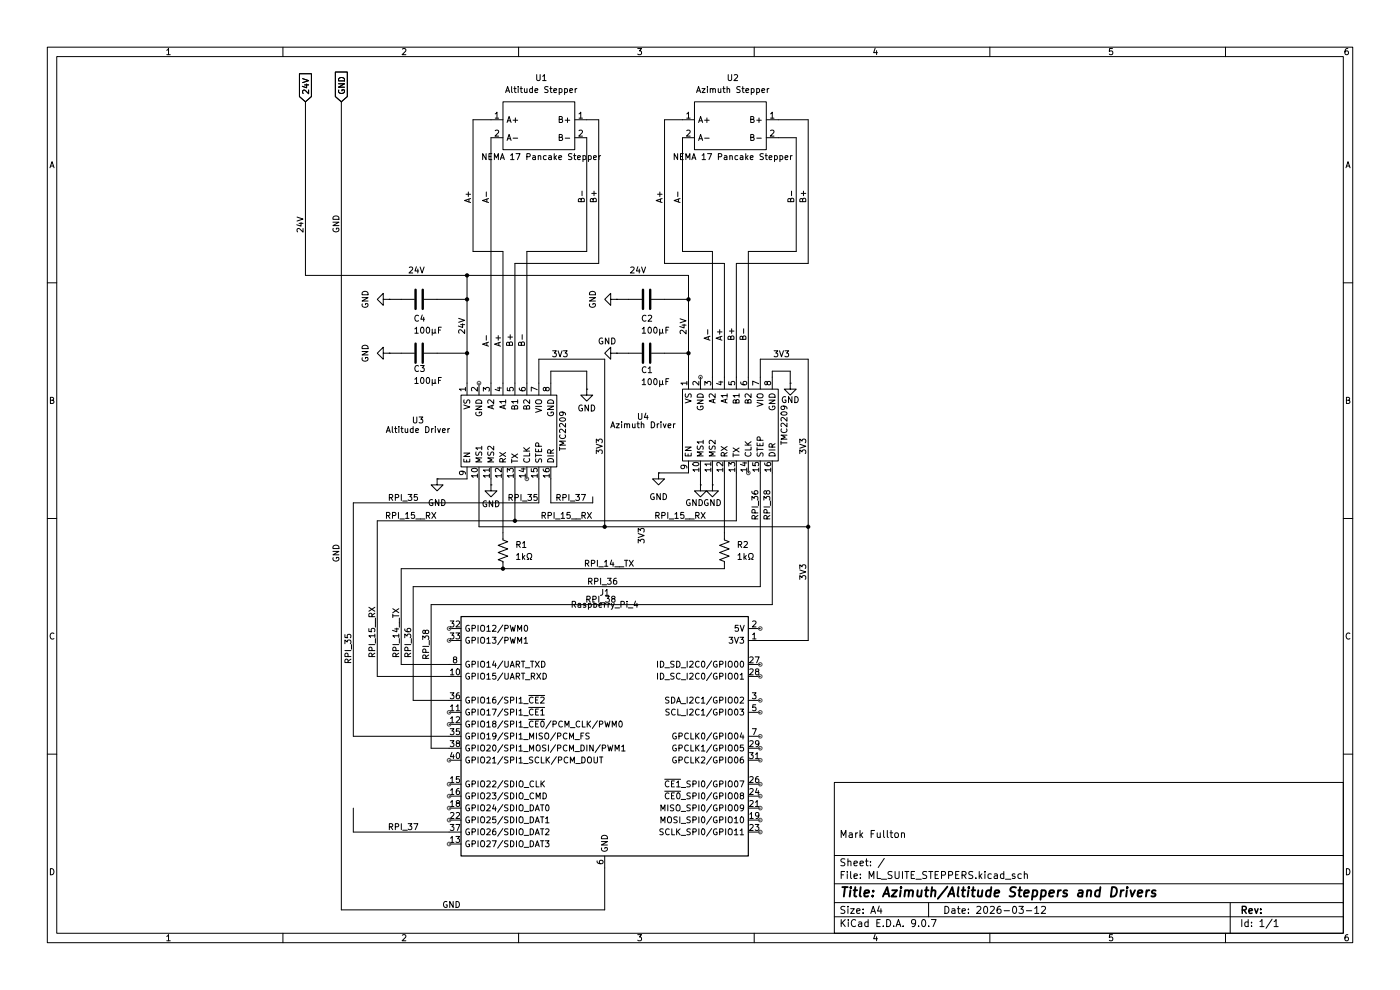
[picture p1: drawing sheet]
(kicad_sch
 (version 20250114)
 (generator "eeschema")
 (generator_version "9.0")
 (paper "A4")
 (title_block
  (title "Azimuth/Altitude Steppers and Drivers ")
  (date "2026-03-12")
  (comment 1 "Mark Fullton"))
 (lib_symbols
  (symbol "Connector:Raspberry_Pi_4" (exclude_from_sim no) (in_bom yes) (on_board yes)
   (property "Reference" "J" (at -17.526 48.768 0) (effects (font (size 1.27 1.27)) (justify left bottom)))
   (property "Value" "Raspberry_Pi_4" (at 15.748 -26.416 0) (effects (font (size 1.27 1.27)) (justify left top)))
   (property "Footprint" "" (at 70.104 -47.498 0) (effects (font (size 1.27 1.27)) (justify left) (hide yes)))
   (property "Datasheet" "https://datasheets.raspberrypi.com/rpi4/raspberry-pi-4-datasheet.pdf" (at 15.748 -32.258 0) (effects (font (size 1.27 1.27)) (justify left) (hide yes)))
   (property "Description" "Raspberry Pi 4 Model B" (at 15.748 -29.718 0) (effects (font (size 1.27 1.27)) (justify left) (hide yes)))
   (symbol "Raspberry_Pi_4_0_1"
    (rectangle (start -30.48 25.4) (end 30.48 -25.4) (stroke (width 0.254) (type default)) (fill (type background))))
   (symbol "Raspberry_Pi_4_1_1"
    (pin bidirectional line (at -33.02 22.86 0) (length 2.54) (name "GPIO12/PWM0" (effects (font (size 1.27 1.27)))) (number "32" (effects (font (size 1.27 1.27)))))
    (pin bidirectional line (at -33.02 20.32 0) (length 2.54) (name "GPIO13/PWM1" (effects (font (size 1.27 1.27)))) (number "33" (effects (font (size 1.27 1.27)))))
    (pin bidirectional line (at -33.02 15.24 0) (length 2.54) (name "GPIO14/UART_TXD" (effects (font (size 1.27 1.27)))) (number "8" (effects (font (size 1.27 1.27)))))
    (pin bidirectional line (at -33.02 12.7 0) (length 2.54) (name "GPIO15/UART_RXD" (effects (font (size 1.27 1.27)))) (number "10" (effects (font (size 1.27 1.27)))))
    (pin bidirectional line (at -33.02 7.62 0) (length 2.54) (name "GPIO16/SPI1_~{CE2}" (effects (font (size 1.27 1.27)))) (number "36" (effects (font (size 1.27 1.27)))))
    (pin bidirectional line (at -33.02 5.08 0) (length 2.54) (name "GPIO17/SPI1_~{CE1}" (effects (font (size 1.27 1.27)))) (number "11" (effects (font (size 1.27 1.27)))))
    (pin bidirectional line (at -33.02 2.54 0) (length 2.54) (name "GPIO18/SPI1_~{CE0}/PCM_CLK/PWM0" (effects (font (size 1.27 1.27)))) (number "12" (effects (font (size 1.27 1.27)))))
    (pin bidirectional line (at -33.02 0 0) (length 2.54) (name "GPIO19/SPI1_MISO/PCM_FS" (effects (font (size 1.27 1.27)))) (number "35" (effects (font (size 1.27 1.27)))))
    (pin bidirectional line (at -33.02 -2.54 0) (length 2.54) (name "GPIO20/SPI1_MOSI/PCM_DIN/PWM1" (effects (font (size 1.27 1.27)))) (number "38" (effects (font (size 1.27 1.27)))))
    (pin bidirectional line (at -33.02 -5.08 0) (length 2.54) (name "GPIO21/SPI1_SCLK/PCM_DOUT" (effects (font (size 1.27 1.27)))) (number "40" (effects (font (size 1.27 1.27)))))
    (pin bidirectional line (at -33.02 -10.16 0) (length 2.54) (name "GPIO22/SDIO_CLK" (effects (font (size 1.27 1.27)))) (number "15" (effects (font (size 1.27 1.27)))))
    (pin bidirectional line (at -33.02 -12.7 0) (length 2.54) (name "GPIO23/SDIO_CMD" (effects (font (size 1.27 1.27)))) (number "16" (effects (font (size 1.27 1.27)))))
    (pin bidirectional line (at -33.02 -15.24 0) (length 2.54) (name "GPIO24/SDIO_DAT0" (effects (font (size 1.27 1.27)))) (number "18" (effects (font (size 1.27 1.27)))))
    (pin bidirectional line (at -33.02 -17.78 0) (length 2.54) (name "GPIO25/SDIO_DAT1" (effects (font (size 1.27 1.27)))) (number "22" (effects (font (size 1.27 1.27)))))
    (pin bidirectional line (at -33.02 -20.32 0) (length 2.54) (name "GPIO26/SDIO_DAT2" (effects (font (size 1.27 1.27)))) (number "37" (effects (font (size 1.27 1.27)))))
    (pin bidirectional line (at -33.02 -22.86 0) (length 2.54) (name "GPIO27/SDIO_DAT3" (effects (font (size 1.27 1.27)))) (number "13" (effects (font (size 1.27 1.27)))))
    (pin passive line (at 0 -27.94 90) (length 2.54) (hide yes) (name "GND" (effects (font (size 1.27 1.27)))) (number "14" (effects (font (size 1.27 1.27)))))
    (pin passive line (at 0 -27.94 90) (length 2.54) (hide yes) (name "GND" (effects (font (size 1.27 1.27)))) (number "20" (effects (font (size 1.27 1.27)))))
    (pin passive line (at 0 -27.94 90) (length 2.54) (hide yes) (name "GND" (effects (font (size 1.27 1.27)))) (number "25" (effects (font (size 1.27 1.27)))))
    (pin passive line (at 0 -27.94 90) (length 2.54) (hide yes) (name "GND" (effects (font (size 1.27 1.27)))) (number "30" (effects (font (size 1.27 1.27)))))
    (pin passive line (at 0 -27.94 90) (length 2.54) (hide yes) (name "GND" (effects (font (size 1.27 1.27)))) (number "34" (effects (font (size 1.27 1.27)))))
    (pin passive line (at 0 -27.94 90) (length 2.54) (hide yes) (name "GND" (effects (font (size 1.27 1.27)))) (number "39" (effects (font (size 1.27 1.27)))))
    (pin power_out line (at 0 -27.94 90) (length 2.54) (name "GND" (effects (font (size 1.27 1.27)))) (number "6" (effects (font (size 1.27 1.27)))))
    (pin passive line (at 0 -27.94 90) (length 2.54) (hide yes) (name "GND" (effects (font (size 1.27 1.27)))) (number "9" (effects (font (size 1.27 1.27)))))
    (pin power_out line (at 33.02 22.86 180) (length 2.54) (name "5V" (effects (font (size 1.27 1.27)))) (number "2" (effects (font (size 1.27 1.27)))))
    (pin passive line (at 33.02 22.86 180) (length 2.54) (hide yes) (name "5V" (effects (font (size 1.27 1.27)))) (number "4" (effects (font (size 1.27 1.27)))))
    (pin power_out line (at 33.02 20.32 180) (length 2.54) (name "3V3" (effects (font (size 1.27 1.27)))) (number "1" (effects (font (size 1.27 1.27)))))
    (pin passive line (at 33.02 20.32 180) (length 2.54) (hide yes) (name "3V3" (effects (font (size 1.27 1.27)))) (number "17" (effects (font (size 1.27 1.27)))))
    (pin bidirectional line (at 33.02 15.24 180) (length 2.54) (name "ID_SD_I2C0/GPIO00" (effects (font (size 1.27 1.27)))) (number "27" (effects (font (size 1.27 1.27)))))
    (pin bidirectional line (at 33.02 12.7 180) (length 2.54) (name "ID_SC_I2C0/GPIO01" (effects (font (size 1.27 1.27)))) (number "28" (effects (font (size 1.27 1.27)))))
    (pin bidirectional line (at 33.02 7.62 180) (length 2.54) (name "SDA_I2C1/GPIO02" (effects (font (size 1.27 1.27)))) (number "3" (effects (font (size 1.27 1.27)))))
    (pin bidirectional line (at 33.02 5.08 180) (length 2.54) (name "SCL_I2C1/GPIO03" (effects (font (size 1.27 1.27)))) (number "5" (effects (font (size 1.27 1.27)))))
    (pin bidirectional line (at 33.02 0 180) (length 2.54) (name "GPCLK0/GPIO04" (effects (font (size 1.27 1.27)))) (number "7" (effects (font (size 1.27 1.27)))))
    (pin bidirectional line (at 33.02 -2.54 180) (length 2.54) (name "GPCLK1/GPIO05" (effects (font (size 1.27 1.27)))) (number "29" (effects (font (size 1.27 1.27)))))
    (pin bidirectional line (at 33.02 -5.08 180) (length 2.54) (name "GPCLK2/GPIO06" (effects (font (size 1.27 1.27)))) (number "31" (effects (font (size 1.27 1.27)))))
    (pin bidirectional line (at 33.02 -10.16 180) (length 2.54) (name "~{CE1}_SPI0/GPIO07" (effects (font (size 1.27 1.27)))) (number "26" (effects (font (size 1.27 1.27)))))
    (pin bidirectional line (at 33.02 -12.7 180) (length 2.54) (name "~{CE0}_SPI0/GPIO08" (effects (font (size 1.27 1.27)))) (number "24" (effects (font (size 1.27 1.27)))))
    (pin bidirectional line (at 33.02 -15.24 180) (length 2.54) (name "MISO_SPI0/GPIO09" (effects (font (size 1.27 1.27)))) (number "21" (effects (font (size 1.27 1.27)))))
    (pin bidirectional line (at 33.02 -17.78 180) (length 2.54) (name "MOSI_SPI0/GPIO10" (effects (font (size 1.27 1.27)))) (number "19" (effects (font (size 1.27 1.27)))))
    (pin bidirectional line (at 33.02 -20.32 180) (length 2.54) (name "SCLK_SPI0/GPIO11" (effects (font (size 1.27 1.27)))) (number "23" (effects (font (size 1.27 1.27))))))
   (embedded_fonts no))
  (symbol "Device:C"
   (pin_numbers (hide yes))
   (pin_names
    (offset 0.254)) (exclude_from_sim no) (in_bom yes) (on_board yes)
   (property "Reference" "C" (at 0.635 2.54 0) (effects (font (size 1.27 1.27)) (justify left)))
   (property "Value" "C" (at 0.635 -2.54 0) (effects (font (size 1.27 1.27)) (justify left)))
   (property "Footprint" "" (at 0.9652 -3.81 0) (effects (font (size 1.27 1.27)) (hide yes)))
   (property "Datasheet" "~" (at 0 0 0) (effects (font (size 1.27 1.27)) (hide yes)))
   (property "Description" "Unpolarized capacitor" (at 0 0 0) (effects (font (size 1.27 1.27)) (hide yes)))
   (symbol "C_0_1"
    (polyline (pts (xy -2.032 0.762) (xy 2.032 0.762)) (stroke (width 0.508) (type default)) (fill (type none)))
    (polyline (pts (xy -2.032 -0.762) (xy 2.032 -0.762)) (stroke (width 0.508) (type default)) (fill (type none))))
   (symbol "C_1_1"
    (pin passive line (at 0 3.81 270) (length 2.794) (name "~" (effects (font (size 1.27 1.27)))) (number "1" (effects (font (size 1.27 1.27)))))
    (pin passive line (at 0 -3.81 90) (length 2.794) (name "~" (effects (font (size 1.27 1.27)))) (number "2" (effects (font (size 1.27 1.27))))))
   (embedded_fonts no))
  (symbol "Device:R_US"
   (pin_numbers (hide yes))
   (pin_names
    (offset 0)) (exclude_from_sim no) (in_bom yes) (on_board yes)
   (property "Reference" "R" (at 2.54 0 90) (effects (font (size 1.27 1.27))))
   (property "Value" "R_US" (at -2.54 0 90) (effects (font (size 1.27 1.27))))
   (property "Footprint" "" (at 1.016 -0.254 90) (effects (font (size 1.27 1.27)) (hide yes)))
   (property "Datasheet" "~" (at 0 0 0) (effects (font (size 1.27 1.27)) (hide yes)))
   (property "Description" "Resistor, US symbol" (at 0 0 0) (effects (font (size 1.27 1.27)) (hide yes)))
   (symbol "R_US_0_1"
    (polyline (pts (xy 0 2.286) (xy 0 2.54)) (stroke (width 0) (type default)) (fill (type none)))
    (polyline (pts (xy 0 2.286) (xy 1.016 1.905) (xy 0 1.524) (xy -1.016 1.143) (xy 0 0.762)) (stroke (width 0) (type default)) (fill (type none)))
    (polyline (pts (xy 0 0.762) (xy 1.016 0.381) (xy 0 0) (xy -1.016 -0.381) (xy 0 -0.762)) (stroke (width 0) (type default)) (fill (type none)))
    (polyline (pts (xy 0 -0.762) (xy 1.016 -1.143) (xy 0 -1.524) (xy -1.016 -1.905) (xy 0 -2.286)) (stroke (width 0) (type default)) (fill (type none)))
    (polyline (pts (xy 0 -2.286) (xy 0 -2.54)) (stroke (width 0) (type default)) (fill (type none))))
   (symbol "R_US_1_1"
    (pin passive line (at 0 3.81 270) (length 1.27) (name "~" (effects (font (size 1.27 1.27)))) (number "1" (effects (font (size 1.27 1.27)))))
    (pin passive line (at 0 -3.81 90) (length 1.27) (name "~" (effects (font (size 1.27 1.27)))) (number "2" (effects (font (size 1.27 1.27))))))
   (embedded_fonts no))
  (symbol "NEMA_17_Pancake_Stepper_1" (exclude_from_sim no) (in_bom yes) (on_board yes)
   (property "Reference" "U" (at 0 6.35 0) (effects (font (size 1.27 1.27))))
   (property "Value" "" (at 0 0 0) (effects (font (size 1.27 1.27))))
   (property "Footprint" "" (at 0 0 0) (effects (font (size 1.27 1.27)) (hide yes)))
   (property "Datasheet" "" (at 0 0 0) (effects (font (size 1.27 1.27)) (hide yes)))
   (property "Description" "" (at 0 0 0) (effects (font (size 1.27 1.27)) (hide yes)))
   (symbol "NEMA_17_Pancake_Stepper_1_1_1"
    (rectangle (start -7.62 5.08) (end 7.62 -5.08) (stroke (width 0) (type solid)) (fill (type background)))
    (text "NEMA 17 Pancake Stepper" (at 0.508 -6.604 0) (effects (font (size 1.27 1.27))))
    (pin bidirectional line (at -10.16 1.27 0) (length 2.54) (name "A+" (effects (font (size 1.27 1.27)))) (number "1" (effects (font (size 1.27 1.27)))))
    (pin bidirectional line (at -10.16 -2.54 0) (length 2.54) (name "A-" (effects (font (size 1.27 1.27)))) (number "2" (effects (font (size 1.27 1.27)))))
    (pin bidirectional line (at 10.16 1.27 180) (length 2.54) (name "B+" (effects (font (size 1.27 1.27)))) (number "1" (effects (font (size 1.27 1.27)))))
    (pin bidirectional line (at 10.16 -2.54 180) (length 2.54) (name "B-" (effects (font (size 1.27 1.27)))) (number "2" (effects (font (size 1.27 1.27))))))
   (embedded_fonts no))
  (symbol "RockSat_Sym:BIGTREE_TMC2209" (exclude_from_sim no) (in_bom yes) (on_board yes)
   (property "Reference" "U" (at -0.254 11.176 0) (effects (font (size 1.27 1.27))))
   (property "Value" "" (at 0 0 0) (effects (font (size 1.27 1.27))))
   (property "Footprint" "" (at 0 0 0) (effects (font (size 1.27 1.27)) (hide yes)))
   (property "Datasheet" "" (at 0 0 0) (effects (font (size 1.27 1.27)) (hide yes)))
   (property "Description" "" (at 0 0 0) (effects (font (size 1.27 1.27)) (hide yes)))
   (symbol "BIGTREE_TMC2209_1_1"
    (rectangle (start -7.62 10.16) (end 7.62 -10.16) (stroke (width 0) (type solid)) (fill (type background)))
    (text "TMC2209" (at 0 -11.43 0) (effects (font (size 1.27 1.27))))
    (pin input line (at -10.16 8.89 0) (length 2.54) (name "EN" (effects (font (size 1.27 1.27)))) (number "9" (effects (font (size 1.27 1.27)))))
    (pin input line (at -10.16 6.35 0) (length 2.54) (name "MS1" (effects (font (size 1.27 1.27)))) (number "10" (effects (font (size 1.27 1.27)))))
    (pin input line (at -10.16 3.81 0) (length 2.54) (name "MS2" (effects (font (size 1.27 1.27)))) (number "11" (effects (font (size 1.27 1.27)))))
    (pin input line (at -10.16 1.27 0) (length 2.54) (name "RX" (effects (font (size 1.27 1.27)))) (number "12" (effects (font (size 1.27 1.27)))))
    (pin output line (at -10.16 -1.27 0) (length 2.54) (name "TX" (effects (font (size 1.27 1.27)))) (number "13" (effects (font (size 1.27 1.27)))))
    (pin input line (at -10.16 -3.81 0) (length 2.54) (name "CLK" (effects (font (size 1.27 1.27)))) (number "14" (effects (font (size 1.27 1.27)))))
    (pin bidirectional line (at -10.16 -6.35 0) (length 2.54) (name "STEP" (effects (font (size 1.27 1.27)))) (number "15" (effects (font (size 1.27 1.27)))))
    (pin bidirectional line (at -10.16 -8.89 0) (length 2.54) (name "DIR" (effects (font (size 1.27 1.27)))) (number "16" (effects (font (size 1.27 1.27)))))
    (pin input line (at 10.16 8.89 180) (length 2.54) (name "VS" (effects (font (size 1.27 1.27)))) (number "1" (effects (font (size 1.27 1.27)))))
    (pin output line (at 10.16 6.35 180) (length 2.54) (name "GND" (effects (font (size 1.27 1.27)))) (number "2" (effects (font (size 1.27 1.27)))))
    (pin bidirectional line (at 10.16 3.81 180) (length 2.54) (name "A2" (effects (font (size 1.27 1.27)))) (number "3" (effects (font (size 1.27 1.27)))))
    (pin bidirectional line (at 10.16 1.27 180) (length 2.54) (name "A1" (effects (font (size 1.27 1.27)))) (number "4" (effects (font (size 1.27 1.27)))))
    (pin bidirectional line (at 10.16 -1.27 180) (length 2.54) (name "B1" (effects (font (size 1.27 1.27)))) (number "5" (effects (font (size 1.27 1.27)))))
    (pin bidirectional line (at 10.16 -3.81 180) (length 2.54) (name "B2" (effects (font (size 1.27 1.27)))) (number "6" (effects (font (size 1.27 1.27)))))
    (pin input line (at 10.16 -6.35 180) (length 2.54) (name "VIO" (effects (font (size 1.27 1.27)))) (number "7" (effects (font (size 1.27 1.27)))))
    (pin input line (at 10.16 -8.89 180) (length 2.54) (name "GND" (effects (font (size 1.27 1.27)))) (number "8" (effects (font (size 1.27 1.27))))))
   (embedded_fonts no))
  (symbol "RockSat_Sym:NEMA_17_Pancake_Stepper" (exclude_from_sim no) (in_bom yes) (on_board yes)
   (property "Reference" "U" (at 0 6.35 0) (effects (font (size 1.27 1.27))))
   (property "Value" "" (at 0 0 0) (effects (font (size 1.27 1.27))))
   (property "Footprint" "" (at 0 0 0) (effects (font (size 1.27 1.27)) (hide yes)))
   (property "Datasheet" "" (at 0 0 0) (effects (font (size 1.27 1.27)) (hide yes)))
   (property "Description" "" (at 0 0 0) (effects (font (size 1.27 1.27)) (hide yes)))
   (symbol "NEMA_17_Pancake_Stepper_1_1"
    (rectangle (start -7.62 5.08) (end 7.62 -5.08) (stroke (width 0) (type solid)) (fill (type background)))
    (text "NEMA 17 Pancake Stepper" (at 0.508 -6.604 0) (effects (font (size 1.27 1.27))))
    (pin bidirectional line (at -10.16 1.27 0) (length 2.54) (name "A+" (effects (font (size 1.27 1.27)))) (number "1" (effects (font (size 1.27 1.27)))))
    (pin bidirectional line (at -10.16 -2.54 0) (length 2.54) (name "A-" (effects (font (size 1.27 1.27)))) (number "2" (effects (font (size 1.27 1.27)))))
    (pin bidirectional line (at 10.16 1.27 180) (length 2.54) (name "B+" (effects (font (size 1.27 1.27)))) (number "1" (effects (font (size 1.27 1.27)))))
    (pin bidirectional line (at 10.16 -2.54 180) (length 2.54) (name "B-" (effects (font (size 1.27 1.27)))) (number "2" (effects (font (size 1.27 1.27))))))
   (embedded_fonts no))
  (symbol "power:GND"
   (power)
   (pin_numbers (hide yes))
   (pin_names
    (offset 0) (hide yes)) (exclude_from_sim no) (in_bom yes) (on_board yes)
   (property "Reference" "#PWR" (at 0 -6.35 0) (effects (font (size 1.27 1.27)) (hide yes)))
   (property "Value" "GND" (at 0 -3.81 0) (effects (font (size 1.27 1.27))))
   (property "Footprint" "" (at 0 0 0) (effects (font (size 1.27 1.27)) (hide yes)))
   (property "Datasheet" "" (at 0 0 0) (effects (font (size 1.27 1.27)) (hide yes)))
   (property "Description" "Power symbol creates a global label with name \"GND\" , ground" (at 0 0 0) (effects (font (size 1.27 1.27)) (hide yes)))
   (symbol "GND_0_1"
    (polyline (pts (xy 0 0) (xy 0 -1.27) (xy 1.27 -1.27) (xy 0 -2.54) (xy -1.27 -1.27) (xy 0 -1.27)) (stroke (width 0) (type default)) (fill (type none))))
   (symbol "GND_1_1"
    (pin power_in line (at 0 0 270) (length 0) (name "~" (effects (font (size 1.27 1.27)))) (number "1" (effects (font (size 1.27 1.27))))))
   (embedded_fonts no)))
 (junction
  (at 171.45 111.76)
  (diameter 0)
  (color 0 0 0 0))
 (junction
  (at 99.06 74.93)
  (diameter 0)
  (color 0 0 0 0))
 (junction
  (at 99.06 63.5)
  (diameter 0)
  (color 0 0 0 0))
 (junction
  (at 128.27 111.76)
  (diameter 0)
  (color 0 0 0 0))
 (junction
  (at 106.68 120.65)
  (diameter 0)
  (color 0 0 0 0))
 (junction
  (at 146.05 74.93)
  (diameter 0)
  (color 0 0 0 0))
 (junction
  (at 109.22 110.49)
  (diameter 0)
  (color 0 0 0 0))
 (junction
  (at 146.05 63.5)
  (diameter 0)
  (color 0 0 0 0))
 (junction
  (at 99.06 58.42)
  (diameter 0)
  (color 0 0 0 0))
 (wire
  (pts (xy 163.83 128.27) (xy 163.83 100.33))
  (stroke (width 0) (type default)))
 (wire
  (pts (xy 111.76 53.34) (xy 111.76 81.28))
  (stroke (width 0) (type default)))
 (wire
  (pts (xy 116.84 81.28) (xy 116.84 78.74))
  (stroke (width 0) (type default)))
 (wire
  (pts (xy 92.71 101.6) (xy 99.06 101.6))
  (stroke (width 0) (type default)))
 (wire
  (pts (xy 156.21 100.33) (xy 156.21 110.49))
  (stroke (width 0) (type default)))
 (wire
  (pts (xy 127 25.4) (xy 127 55.88))
  (stroke (width 0) (type default)))
 (wire
  (pts (xy 104.14 101.6) (xy 104.14 102.87))
  (stroke (width 0) (type default)))
 (wire
  (pts (xy 140.97 74.93) (xy 146.05 74.93))
  (stroke (width 0) (type default)))
 (wire
  (pts (xy 64.77 58.42) (xy 99.06 58.42))
  (stroke (width 0) (type default)))
 (wire
  (pts (xy 99.06 63.5) (xy 99.06 74.93))
  (stroke (width 0) (type default)))
 (wire
  (pts (xy 74.93 106.68) (xy 114.3 106.68))
  (stroke (width 0) (type default)))
 (wire
  (pts (xy 100.33 53.34) (xy 106.68 53.34))
  (stroke (width 0) (type default)))
 (wire
  (pts (xy 156.21 55.88) (xy 156.21 80.01))
  (stroke (width 0) (type default)))
 (wire
  (pts (xy 127 55.88) (xy 109.22 55.88))
  (stroke (width 0) (type default)))
 (wire
  (pts (xy 165.1 25.4) (xy 171.45 25.4))
  (stroke (width 0) (type default)))
 (wire
  (pts (xy 116.84 106.68) (xy 125.73 106.68))
  (stroke (width 0) (type default)))
 (wire
  (pts (xy 74.93 176.53) (xy 74.93 171.45))
  (stroke (width 0) (type default)))
 (wire
  (pts (xy 165.1 29.21) (xy 168.91 29.21))
  (stroke (width 0) (type default)))
 (wire
  (pts (xy 80.01 110.49) (xy 109.22 110.49))
  (stroke (width 0) (type default)))
 (wire
  (pts (xy 95.25 158.75) (xy 91.44 158.75))
  (stroke (width 0) (type default)))
 (wire
  (pts (xy 140.97 55.88) (xy 153.67 55.88))
  (stroke (width 0) (type default)))
 (wire
  (pts (xy 106.68 53.34) (xy 106.68 81.28))
  (stroke (width 0) (type default)))
 (wire
  (pts (xy 133.35 63.5) (xy 130.81 63.5))
  (stroke (width 0) (type default)))
 (wire
  (pts (xy 124.46 53.34) (xy 111.76 53.34))
  (stroke (width 0) (type default)))
 (wire
  (pts (xy 85.09 120.65) (xy 106.68 120.65))
  (stroke (width 0) (type default)))
 (wire
  (pts (xy 95.25 148.59) (xy 87.63 148.59))
  (stroke (width 0) (type default)))
 (wire
  (pts (xy 161.29 124.46) (xy 161.29 100.33))
  (stroke (width 0) (type default)))
 (wire
  (pts (xy 124.46 25.4) (xy 127 25.4))
  (stroke (width 0) (type default)))
 (wire
  (pts (xy 167.64 78.74) (xy 167.64 81.28))
  (stroke (width 0) (type default)))
 (wire
  (pts (xy 125.73 106.68) (xy 125.73 105.41))
  (stroke (width 0) (type default)))
 (wire
  (pts (xy 153.67 55.88) (xy 153.67 80.01))
  (stroke (width 0) (type default)))
 (wire
  (pts (xy 161.29 76.2) (xy 171.45 76.2))
  (stroke (width 0) (type default)))
 (wire
  (pts (xy 109.22 110.49) (xy 109.22 101.6))
  (stroke (width 0) (type default)))
 (wire
  (pts (xy 100.33 25.4) (xy 100.33 53.34))
  (stroke (width 0) (type default)))
 (wire
  (pts (xy 163.83 78.74) (xy 167.64 78.74))
  (stroke (width 0) (type default)))
 (wire
  (pts (xy 85.09 120.65) (xy 85.09 140.97))
  (stroke (width 0) (type default)))
 (wire
  (pts (xy 114.3 101.6) (xy 114.3 106.68))
  (stroke (width 0) (type default)))
 (wire
  (pts (xy 92.71 63.5) (xy 99.06 63.5))
  (stroke (width 0) (type default)))
 (wire
  (pts (xy 91.44 158.75) (xy 91.44 128.27))
  (stroke (width 0) (type default)))
 (wire
  (pts (xy 87.63 124.46) (xy 87.63 148.59))
  (stroke (width 0) (type default)))
 (wire
  (pts (xy 92.71 74.93) (xy 99.06 74.93))
  (stroke (width 0) (type default)))
 (wire
  (pts (xy 109.22 110.49) (xy 156.21 110.49))
  (stroke (width 0) (type default)))
 (wire
  (pts (xy 64.77 21.59) (xy 64.77 58.42))
  (stroke (width 0) (type default)))
 (wire
  (pts (xy 114.3 76.2) (xy 128.27 76.2))
  (stroke (width 0) (type default)))
 (wire
  (pts (xy 116.84 78.74) (xy 124.46 78.74))
  (stroke (width 0) (type default)))
 (wire
  (pts (xy 95.25 176.53) (xy 74.93 176.53))
  (stroke (width 0) (type default)))
 (wire
  (pts (xy 101.6 101.6) (xy 101.6 111.76))
  (stroke (width 0) (type default)))
 (wire
  (pts (xy 99.06 58.42) (xy 146.05 58.42))
  (stroke (width 0) (type default)))
 (wire
  (pts (xy 106.68 101.6) (xy 106.68 113.03))
  (stroke (width 0) (type default)))
 (wire
  (pts (xy 106.68 120.65) (xy 153.67 120.65))
  (stroke (width 0) (type default)))
 (wire
  (pts (xy 99.06 74.93) (xy 99.06 81.28))
  (stroke (width 0) (type default)))
 (wire
  (pts (xy 91.44 128.27) (xy 163.83 128.27))
  (stroke (width 0) (type default)))
 (wire
  (pts (xy 146.05 63.5) (xy 146.05 74.93))
  (stroke (width 0) (type default)))
 (wire
  (pts (xy 72.39 21.59) (xy 72.39 193.04))
  (stroke (width 0) (type default)))
 (wire
  (pts (xy 80.01 110.49) (xy 80.01 143.51))
  (stroke (width 0) (type default)))
 (wire
  (pts (xy 161.29 80.01) (xy 161.29 76.2))
  (stroke (width 0) (type default)))
 (wire
  (pts (xy 151.13 100.33) (xy 151.13 102.87))
  (stroke (width 0) (type default)))
 (wire
  (pts (xy 158.75 53.34) (xy 158.75 80.01))
  (stroke (width 0) (type default)))
 (wire
  (pts (xy 99.06 58.42) (xy 99.06 63.5))
  (stroke (width 0) (type default)))
 (wire
  (pts (xy 158.75 53.34) (xy 168.91 53.34))
  (stroke (width 0) (type default)))
 (wire
  (pts (xy 146.05 58.42) (xy 146.05 63.5))
  (stroke (width 0) (type default)))
 (wire
  (pts (xy 140.97 25.4) (xy 140.97 55.88))
  (stroke (width 0) (type default)))
 (wire
  (pts (xy 171.45 111.76) (xy 171.45 135.89))
  (stroke (width 0) (type default)))
 (wire
  (pts (xy 140.97 63.5) (xy 146.05 63.5))
  (stroke (width 0) (type default)))
 (wire
  (pts (xy 114.3 81.28) (xy 114.3 76.2))
  (stroke (width 0) (type default)))
 (wire
  (pts (xy 128.27 76.2) (xy 128.27 111.76))
  (stroke (width 0) (type default)))
 (wire
  (pts (xy 171.45 135.89) (xy 161.29 135.89))
  (stroke (width 0) (type default)))
 (wire
  (pts (xy 171.45 25.4) (xy 171.45 55.88))
  (stroke (width 0) (type default)))
 (wire
  (pts (xy 144.78 29.21) (xy 144.78 53.34))
  (stroke (width 0) (type default)))
 (wire
  (pts (xy 95.25 140.97) (xy 85.09 140.97))
  (stroke (width 0) (type default)))
 (wire
  (pts (xy 153.67 100.33) (xy 153.67 113.03))
  (stroke (width 0) (type default)))
 (wire
  (pts (xy 74.93 106.68) (xy 74.93 156.21))
  (stroke (width 0) (type default)))
 (wire
  (pts (xy 151.13 53.34) (xy 151.13 80.01))
  (stroke (width 0) (type default)))
 (wire
  (pts (xy 168.91 29.21) (xy 168.91 53.34))
  (stroke (width 0) (type default)))
 (wire
  (pts (xy 128.27 111.76) (xy 171.45 111.76))
  (stroke (width 0) (type default)))
 (wire
  (pts (xy 95.25 143.51) (xy 80.01 143.51))
  (stroke (width 0) (type default)))
 (wire
  (pts (xy 82.55 74.93) (xy 85.09 74.93))
  (stroke (width 0) (type default)))
 (wire
  (pts (xy 146.05 74.93) (xy 146.05 80.01))
  (stroke (width 0) (type default)))
 (wire
  (pts (xy 87.63 124.46) (xy 161.29 124.46))
  (stroke (width 0) (type default)))
 (wire
  (pts (xy 139.7 100.33) (xy 146.05 100.33))
  (stroke (width 0) (type default)))
 (wire
  (pts (xy 104.14 25.4) (xy 100.33 25.4))
  (stroke (width 0) (type default)))
 (wire
  (pts (xy 144.78 53.34) (xy 151.13 53.34))
  (stroke (width 0) (type default)))
 (wire
  (pts (xy 128.27 184.15) (xy 128.27 193.04))
  (stroke (width 0) (type default)))
 (wire
  (pts (xy 171.45 76.2) (xy 171.45 111.76))
  (stroke (width 0) (type default)))
 (wire
  (pts (xy 116.84 101.6) (xy 116.84 106.68))
  (stroke (width 0) (type default)))
 (wire
  (pts (xy 101.6 111.76) (xy 128.27 111.76))
  (stroke (width 0) (type default)))
 (wire
  (pts (xy 124.46 78.74) (xy 124.46 82.55))
  (stroke (width 0) (type default)))
 (wire
  (pts (xy 133.35 74.93) (xy 130.81 74.93))
  (stroke (width 0) (type default)))
 (wire
  (pts (xy 109.22 55.88) (xy 109.22 81.28))
  (stroke (width 0) (type default)))
 (wire
  (pts (xy 163.83 80.01) (xy 163.83 78.74))
  (stroke (width 0) (type default)))
 (wire
  (pts (xy 171.45 55.88) (xy 156.21 55.88))
  (stroke (width 0) (type default)))
 (wire
  (pts (xy 144.78 25.4) (xy 140.97 25.4))
  (stroke (width 0) (type default)))
 (wire
  (pts (xy 104.14 29.21) (xy 104.14 81.28))
  (stroke (width 0) (type default)))
 (wire
  (pts (xy 95.25 156.21) (xy 74.93 156.21))
  (stroke (width 0) (type default)))
 (wire
  (pts (xy 124.46 29.21) (xy 124.46 53.34))
  (stroke (width 0) (type default)))
 (wire
  (pts (xy 82.55 63.5) (xy 85.09 63.5))
  (stroke (width 0) (type default)))
 (wire
  (pts (xy 148.59 100.33) (xy 148.59 102.87))
  (stroke (width 0) (type default)))
 (wire
  (pts (xy 128.27 193.04) (xy 72.39 193.04))
  (stroke (width 0) (type default)))
 (label "RPI_14__TX"
  (at 134.62 120.65 180)
  (effects (font (size 1.27 1.27)) (justify right bottom)))
 (label "GND"
  (at 72.39 49.53 90)
  (effects (font (size 1.27 1.27)) (justify left bottom)))
 (label "A-"
  (at 144.78 43.18 90)
  (effects (font (size 1.27 1.27)) (justify left bottom)))
 (label "3V3"
  (at 120.65 76.2 180)
  (effects (font (size 1.27 1.27)) (justify right bottom)))
 (label "A-"
  (at 104.14 43.18 90)
  (effects (font (size 1.27 1.27)) (justify left bottom)))
 (label "3V3"
  (at 171.45 123.19 90)
  (effects (font (size 1.27 1.27)) (justify left bottom)))
 (label "RPI_38"
  (at 91.44 133.35 270)
  (effects (font (size 1.27 1.27)) (justify right bottom)))
 (label "A+"
  (at 106.68 73.66 90)
  (effects (font (size 1.27 1.27)) (justify left bottom)))
 (label "GND"
  (at 72.39 119.38 90)
  (effects (font (size 1.27 1.27)) (justify left bottom)))
 (label "B+"
  (at 156.21 72.39 90)
  (effects (font (size 1.27 1.27)) (justify left bottom)))
 (label "RPI_35"
  (at 74.93 140.97 90)
  (effects (font (size 1.27 1.27)) (justify left bottom)))
 (label "A+"
  (at 140.97 43.18 90)
  (effects (font (size 1.27 1.27)) (justify left bottom)))
 (label "RPI_38"
  (at 130.81 128.27 180)
  (effects (font (size 1.27 1.27)) (justify right bottom)))
 (label "B-"
  (at 111.76 73.66 90)
  (effects (font (size 1.27 1.27)) (justify left bottom)))
 (label "RPI_15__RX"
  (at 149.86 110.49 180)
  (effects (font (size 1.27 1.27)) (justify right bottom)))
 (label "B+"
  (at 171.45 43.18 90)
  (effects (font (size 1.27 1.27)) (justify left bottom)))
 (label "A+"
  (at 100.33 43.18 90)
  (effects (font (size 1.27 1.27)) (justify left bottom)))
 (label "A-"
  (at 104.14 73.66 90)
  (effects (font (size 1.27 1.27)) (justify left bottom)))
 (label "RPI_15__RX"
  (at 125.73 110.49 180)
  (effects (font (size 1.27 1.27)) (justify right bottom)))
 (label "RPI_36"
  (at 161.29 110.49 90)
  (effects (font (size 1.27 1.27)) (justify left bottom)))
 (label "3V3"
  (at 167.64 76.2 180)
  (effects (font (size 1.27 1.27)) (justify right bottom)))
 (label "RPI_38"
  (at 163.83 110.49 90)
  (effects (font (size 1.27 1.27)) (justify left bottom)))
 (label "A-"
  (at 151.13 72.39 90)
  (effects (font (size 1.27 1.27)) (justify left bottom)))
 (label "RPI_14__TX"
  (at 85.09 139.7 90)
  (effects (font (size 1.27 1.27)) (justify left bottom)))
 (label "GND"
  (at 97.79 193.04 180)
  (effects (font (size 1.27 1.27)) (justify right bottom)))
 (label "24V"
  (at 64.77 49.53 90)
  (effects (font (size 1.27 1.27)) (justify left bottom)))
 (label "A+"
  (at 153.67 72.39 90)
  (effects (font (size 1.27 1.27)) (justify left bottom)))
 (label "3V3"
  (at 137.16 111.76 270)
  (effects (font (size 1.27 1.27)) (justify right bottom)))
 (label "24V"
  (at 99.06 67.31 270)
  (effects (font (size 1.27 1.27)) (justify right bottom)))
 (label "RPI_37"
  (at 88.9 176.53 180)
  (effects (font (size 1.27 1.27)) (justify right bottom)))
 (label "24V"
  (at 90.17 58.42 180)
  (effects (font (size 1.27 1.27)) (justify right bottom)))
 (label "24V"
  (at 146.05 71.12 90)
  (effects (font (size 1.27 1.27)) (justify left bottom)))
 (label "B+"
  (at 109.22 73.66 90)
  (effects (font (size 1.27 1.27)) (justify left bottom)))
 (label "3V3"
  (at 128.27 96.52 90)
  (effects (font (size 1.27 1.27)) (justify left bottom)))
 (label "RPI_35"
  (at 88.9 106.68 180)
  (effects (font (size 1.27 1.27)) (justify right bottom)))
 (label "RPI_36"
  (at 124.46 124.46 0)
  (effects (font (size 1.27 1.27)) (justify left bottom)))
 (label "B-"
  (at 124.46 43.18 90)
  (effects (font (size 1.27 1.27)) (justify left bottom)))
 (label "RPI_37"
  (at 124.46 106.68 180)
  (effects (font (size 1.27 1.27)) (justify right bottom)))
 (label "3V3"
  (at 171.45 96.52 90)
  (effects (font (size 1.27 1.27)) (justify left bottom)))
 (label "B-"
  (at 168.91 43.18 90)
  (effects (font (size 1.27 1.27)) (justify left bottom)))
 (label "RPI_15__RX"
  (at 92.71 110.49 180)
  (effects (font (size 1.27 1.27)) (justify right bottom)))
 (label "RPI_35"
  (at 114.3 106.68 180)
  (effects (font (size 1.27 1.27)) (justify right bottom)))
 (label "RPI_15__RX"
  (at 80.01 139.7 90)
  (effects (font (size 1.27 1.27)) (justify left bottom)))
 (label "RPI_36"
  (at 87.63 139.7 90)
  (effects (font (size 1.27 1.27)) (justify left bottom)))
 (label "B+"
  (at 127 43.18 90)
  (effects (font (size 1.27 1.27)) (justify left bottom)))
 (label "B-"
  (at 158.75 72.39 90)
  (effects (font (size 1.27 1.27)) (justify left bottom)))
 (label "24V"
  (at 137.16 58.42 180)
  (effects (font (size 1.27 1.27)) (justify right bottom)))
 (global_label "24V"
  (shape input)
  (at 64.77 21.59 90)
  (fields_autoplaced yes)
  (effects (font (size 1.27 1.27)) (justify left))
  (property "Intersheetrefs" "${INTERSHEET_REFS}" (at 64.77 15.0972 90) (effects (font (size 1.27 1.27)) (justify left) (hide yes))))
 (global_label "GND"
  (shape input)
  (at 72.39 21.59 90)
  (fields_autoplaced yes)
  (effects (font (size 1.27 1.27)) (justify left))
  (property "Intersheetrefs" "${INTERSHEET_REFS}" (at 72.39 14.7343 90) (effects (font (size 1.27 1.27)) (justify left) (hide yes))))
 (symbol
  (lib_id "Device:C")
  (at 88.9 74.93 90)
  (unit 1)
  (exclude_from_sim no)
  (in_bom yes)
  (on_board yes)
  (dnp no)
  (property "Reference" "C3" (at 87.63 78.232 90) (effects (font (size 1.27 1.27)) (justify right)))
  (property "Value" "100µF" (at 87.63 80.772 90) (effects (font (size 1.27 1.27)) (justify right)))
  (property "Footprint" "" (at 92.71 73.9648 0) (effects (font (size 1.27 1.27)) (hide yes)))
  (property "Datasheet" "~" (at 88.9 74.93 0) (effects (font (size 1.27 1.27)) (hide yes)))
  (property "Description" "Unpolarized capacitor" (at 88.9 74.93 0) (effects (font (size 1.27 1.27)) (hide yes)))
  (pin "2")
  (pin "1"))
 (symbol
  (lib_id "power:GND")
  (at 82.55 74.93 270)
  (unit 1)
  (exclude_from_sim no)
  (in_bom yes)
  (on_board yes)
  (dnp no)
  (fields_autoplaced yes)
  (property "Reference" "#PWR03" (at 76.2 74.93 0) (effects (font (size 1.27 1.27)) (hide yes)))
  (property "Value" "GND" (at 77.47 74.93 0) (effects (font (size 1.27 1.27))))
  (property "Footprint" "" (at 82.55 74.93 0) (effects (font (size 1.27 1.27)) (hide yes)))
  (property "Datasheet" "" (at 82.55 74.93 0) (effects (font (size 1.27 1.27)) (hide yes)))
  (property "Description" "Power symbol creates a global label with name \"GND\" , ground" (at 82.55 74.93 0) (effects (font (size 1.27 1.27)) (hide yes)))
  (pin "1"))
 (symbol
  (lib_id "Connector:Raspberry_Pi_4")
  (at 128.27 156.21 0)
  (unit 1)
  (exclude_from_sim no)
  (in_bom yes)
  (on_board yes)
  (dnp no)
  (fields_autoplaced yes)
  (property "Reference" "J1" (at 128.27 125.73 0) (effects (font (size 1.27 1.27))))
  (property "Value" "Raspberry_Pi_4" (at 128.27 128.27 0) (effects (font (size 1.27 1.27))))
  (property "Footprint" "" (at 198.374 203.708 0) (effects (font (size 1.27 1.27)) (justify left) (hide yes)))
  (property "Datasheet" "https://datasheets.raspberrypi.com/rpi4/raspberry-pi-4-datasheet.pdf" (at 144.018 188.468 0) (effects (font (size 1.27 1.27)) (justify left) (hide yes)))
  (property "Description" "Raspberry Pi 4 Model B" (at 144.018 185.928 0) (effects (font (size 1.27 1.27)) (justify left) (hide yes)))
  (pin "26")
  (pin "1")
  (pin "31")
  (pin "21")
  (pin "17")
  (pin "7")
  (pin "20")
  (pin "39")
  (pin "30")
  (pin "19")
  (pin "34")
  (pin "14")
  (pin "28")
  (pin "23")
  (pin "8")
  (pin "40")
  (pin "18")
  (pin "38")
  (pin "32")
  (pin "10")
  (pin "12")
  (pin "16")
  (pin "37")
  (pin "22")
  (pin "3")
  (pin "11")
  (pin "5")
  (pin "4")
  (pin "36")
  (pin "6")
  (pin "33")
  (pin "15")
  (pin "35")
  (pin "29")
  (pin "2")
  (pin "25")
  (pin "24")
  (pin "9")
  (pin "27")
  (pin "13"))
 (symbol
  (lib_id "power:GND")
  (at 139.7 100.33 0)
  (unit 1)
  (exclude_from_sim no)
  (in_bom yes)
  (on_board yes)
  (dnp no)
  (fields_autoplaced yes)
  (property "Reference" "#PWR06" (at 139.7 106.68 0) (effects (font (size 1.27 1.27)) (hide yes)))
  (property "Value" "GND" (at 139.7 105.41 0) (effects (font (size 1.27 1.27))))
  (property "Footprint" "" (at 139.7 100.33 0) (effects (font (size 1.27 1.27)) (hide yes)))
  (property "Datasheet" "" (at 139.7 100.33 0) (effects (font (size 1.27 1.27)) (hide yes)))
  (property "Description" "Power symbol creates a global label with name \"GND\" , ground" (at 139.7 100.33 0) (effects (font (size 1.27 1.27)) (hide yes)))
  (pin "1"))
 (symbol
  (lib_id "power:GND")
  (at 148.59 102.87 0)
  (unit 1)
  (exclude_from_sim no)
  (in_bom yes)
  (on_board yes)
  (dnp no)
  (property "Reference" "#PWR08" (at 148.59 109.22 0) (effects (font (size 1.27 1.27)) (hide yes)))
  (property "Value" "GND" (at 147.32 106.68 0) (effects (font (size 1.27 1.27))))
  (property "Footprint" "" (at 148.59 102.87 0) (effects (font (size 1.27 1.27)) (hide yes)))
  (property "Datasheet" "" (at 148.59 102.87 0) (effects (font (size 1.27 1.27)) (hide yes)))
  (property "Description" "Power symbol creates a global label with name \"GND\" , ground" (at 148.59 102.87 0) (effects (font (size 1.27 1.27)) (hide yes)))
  (pin "1"))
 (symbol
  (lib_id "Device:R_US")
  (at 153.67 116.84 180)
  (unit 1)
  (exclude_from_sim no)
  (in_bom yes)
  (on_board yes)
  (dnp no)
  (fields_autoplaced yes)
  (property "Reference" "R2" (at 156.21 115.5699 0) (effects (font (size 1.27 1.27)) (justify right)))
  (property "Value" "1kΩ" (at 156.21 118.1099 0) (effects (font (size 1.27 1.27)) (justify right)))
  (property "Footprint" "" (at 152.654 116.586 90) (effects (font (size 1.27 1.27)) (hide yes)))
  (property "Datasheet" "~" (at 153.67 116.84 0) (effects (font (size 1.27 1.27)) (hide yes)))
  (property "Description" "Resistor, US symbol" (at 153.67 116.84 0) (effects (font (size 1.27 1.27)) (hide yes)))
  (pin "2")
  (pin "1"))
 (symbol
  (lib_id "Device:R_US")
  (at 106.68 116.84 180)
  (unit 1)
  (exclude_from_sim no)
  (in_bom yes)
  (on_board yes)
  (dnp no)
  (fields_autoplaced yes)
  (property "Reference" "R1" (at 109.22 115.5699 0) (effects (font (size 1.27 1.27)) (justify right)))
  (property "Value" "1kΩ" (at 109.22 118.1099 0) (effects (font (size 1.27 1.27)) (justify right)))
  (property "Footprint" "" (at 105.664 116.586 90) (effects (font (size 1.27 1.27)) (hide yes)))
  (property "Datasheet" "~" (at 106.68 116.84 0) (effects (font (size 1.27 1.27)) (hide yes)))
  (property "Description" "Resistor, US symbol" (at 106.68 116.84 0) (effects (font (size 1.27 1.27)) (hide yes)))
  (pin "2")
  (pin "1"))
 (symbol
  (lib_id "RockSat_Sym:BIGTREE_TMC2209")
  (at 107.95 91.44 90)
  (unit 1)
  (exclude_from_sim no)
  (in_bom yes)
  (on_board yes)
  (dnp no)
  (property "Reference" "U3" (at 88.646 89.154 90) (effects (font (size 1.27 1.27))))
  (property "Value" "Altitude Driver" (at 88.646 91.186 90) (effects (font (size 1.27 1.27))))
  (property "Footprint" "" (at 107.95 91.44 0) (effects (font (size 1.27 1.27)) (hide yes)))
  (property "Datasheet" "" (at 107.95 91.44 0) (effects (font (size 1.27 1.27)) (hide yes)))
  (property "Description" "" (at 107.95 91.44 0) (effects (font (size 1.27 1.27)) (hide yes)))
  (pin "4")
  (pin "15")
  (pin "3")
  (pin "7")
  (pin "16")
  (pin "8")
  (pin "2")
  (pin "5")
  (pin "14")
  (pin "6")
  (pin "12")
  (pin "13")
  (pin "1")
  (pin "11")
  (pin "10")
  (pin "9"))
 (symbol
  (lib_id "power:GND")
  (at 130.81 74.93 270)
  (unit 1)
  (exclude_from_sim no)
  (in_bom yes)
  (on_board yes)
  (dnp no)
  (property "Reference" "#PWR01" (at 124.46 74.93 0) (effects (font (size 1.27 1.27)) (hide yes)))
  (property "Value" "GND" (at 128.778 72.39 90) (effects (font (size 1.27 1.27))))
  (property "Footprint" "" (at 130.81 74.93 0) (effects (font (size 1.27 1.27)) (hide yes)))
  (property "Datasheet" "" (at 130.81 74.93 0) (effects (font (size 1.27 1.27)) (hide yes)))
  (property "Description" "Power symbol creates a global label with name \"GND\" , ground" (at 130.81 74.93 0) (effects (font (size 1.27 1.27)) (hide yes)))
  (pin "1"))
 (symbol
  (lib_id "power:GND")
  (at 167.64 81.28 0)
  (unit 1)
  (exclude_from_sim no)
  (in_bom yes)
  (on_board yes)
  (dnp no)
  (property "Reference" "#PWR011" (at 167.64 87.63 0) (effects (font (size 1.27 1.27)) (hide yes)))
  (property "Value" "GND" (at 167.64 84.836 0) (effects (font (size 1.27 1.27))))
  (property "Footprint" "" (at 167.64 81.28 0) (effects (font (size 1.27 1.27)) (hide yes)))
  (property "Datasheet" "" (at 167.64 81.28 0) (effects (font (size 1.27 1.27)) (hide yes)))
  (property "Description" "Power symbol creates a global label with name \"GND\" , ground" (at 167.64 81.28 0) (effects (font (size 1.27 1.27)) (hide yes)))
  (pin "1"))
 (symbol
  (lib_id "RockSat_Sym:BIGTREE_TMC2209")
  (at 154.94 90.17 90)
  (unit 1)
  (exclude_from_sim no)
  (in_bom yes)
  (on_board yes)
  (dnp no)
  (property "Reference" "U4" (at 136.398 88.392 90) (effects (font (size 1.27 1.27))))
  (property "Value" "Azimuth Driver" (at 136.398 90.17 90) (effects (font (size 1.27 1.27))))
  (property "Footprint" "" (at 154.94 90.17 0) (effects (font (size 1.27 1.27)) (hide yes)))
  (property "Datasheet" "" (at 154.94 90.17 0) (effects (font (size 1.27 1.27)) (hide yes)))
  (property "Description" "" (at 154.94 90.17 0) (effects (font (size 1.27 1.27)) (hide yes)))
  (pin "4")
  (pin "15")
  (pin "3")
  (pin "7")
  (pin "16")
  (pin "8")
  (pin "2")
  (pin "5")
  (pin "14")
  (pin "6")
  (pin "12")
  (pin "13")
  (pin "1")
  (pin "11")
  (pin "10")
  (pin "9"))
 (symbol
  (lib_id "power:GND")
  (at 151.13 102.87 0)
  (unit 1)
  (exclude_from_sim no)
  (in_bom yes)
  (on_board yes)
  (dnp no)
  (property "Reference" "#PWR09" (at 151.13 109.22 0) (effects (font (size 1.27 1.27)) (hide yes)))
  (property "Value" "GND" (at 151.13 106.68 0) (effects (font (size 1.27 1.27))))
  (property "Footprint" "" (at 151.13 102.87 0) (effects (font (size 1.27 1.27)) (hide yes)))
  (property "Datasheet" "" (at 151.13 102.87 0) (effects (font (size 1.27 1.27)) (hide yes)))
  (property "Description" "Power symbol creates a global label with name \"GND\" , ground" (at 151.13 102.87 0) (effects (font (size 1.27 1.27)) (hide yes)))
  (pin "1"))
 (symbol
  (lib_id "power:GND")
  (at 104.14 102.87 0)
  (unit 1)
  (exclude_from_sim no)
  (in_bom yes)
  (on_board yes)
  (dnp no)
  (property "Reference" "#PWR07" (at 104.14 109.22 0) (effects (font (size 1.27 1.27)) (hide yes)))
  (property "Value" "GND" (at 104.14 106.934 0) (effects (font (size 1.27 1.27))))
  (property "Footprint" "" (at 104.14 102.87 0) (effects (font (size 1.27 1.27)) (hide yes)))
  (property "Datasheet" "" (at 104.14 102.87 0) (effects (font (size 1.27 1.27)) (hide yes)))
  (property "Description" "Power symbol creates a global label with name \"GND\" , ground" (at 104.14 102.87 0) (effects (font (size 1.27 1.27)) (hide yes)))
  (pin "1"))
 (symbol
  (lib_id "power:GND")
  (at 124.46 82.55 0)
  (unit 1)
  (exclude_from_sim no)
  (in_bom yes)
  (on_board yes)
  (dnp no)
  (property "Reference" "#PWR010" (at 124.46 88.9 0) (effects (font (size 1.27 1.27)) (hide yes)))
  (property "Value" "GND" (at 124.46 86.614 0) (effects (font (size 1.27 1.27))))
  (property "Footprint" "" (at 124.46 82.55 0) (effects (font (size 1.27 1.27)) (hide yes)))
  (property "Datasheet" "" (at 124.46 82.55 0) (effects (font (size 1.27 1.27)) (hide yes)))
  (property "Description" "Power symbol creates a global label with name \"GND\" , ground" (at 124.46 82.55 0) (effects (font (size 1.27 1.27)) (hide yes)))
  (pin "1"))
 (symbol
  (lib_id "Device:C")
  (at 137.16 63.5 90)
  (unit 1)
  (exclude_from_sim no)
  (in_bom yes)
  (on_board yes)
  (dnp no)
  (property "Reference" "C2" (at 135.89 67.564 90) (effects (font (size 1.27 1.27)) (justify right)))
  (property "Value" "100µF" (at 135.89 70.104 90) (effects (font (size 1.27 1.27)) (justify right)))
  (property "Footprint" "" (at 140.97 62.5348 0) (effects (font (size 1.27 1.27)) (hide yes)))
  (property "Datasheet" "~" (at 137.16 63.5 0) (effects (font (size 1.27 1.27)) (hide yes)))
  (property "Description" "Unpolarized capacitor" (at 137.16 63.5 0) (effects (font (size 1.27 1.27)) (hide yes)))
  (pin "2")
  (pin "1"))
 (symbol
  (lib_id "Device:C")
  (at 137.16 74.93 90)
  (unit 1)
  (exclude_from_sim no)
  (in_bom yes)
  (on_board yes)
  (dnp no)
  (property "Reference" "C1" (at 135.89 78.486 90) (effects (font (size 1.27 1.27)) (justify right)))
  (property "Value" "100µF" (at 135.89 81.026 90) (effects (font (size 1.27 1.27)) (justify right)))
  (property "Footprint" "" (at 140.97 73.9648 0) (effects (font (size 1.27 1.27)) (hide yes)))
  (property "Datasheet" "~" (at 137.16 74.93 0) (effects (font (size 1.27 1.27)) (hide yes)))
  (property "Description" "Unpolarized capacitor" (at 137.16 74.93 0) (effects (font (size 1.27 1.27)) (hide yes)))
  (pin "2")
  (pin "1"))
 (symbol
  (lib_id "RockSat_Sym:NEMA_17_Pancake_Stepper")
  (at 114.3 26.67 0)
  (unit 1)
  (exclude_from_sim no)
  (in_bom yes)
  (on_board yes)
  (dnp no)
  (fields_autoplaced yes)
  (property "Reference" "U1" (at 114.808 16.51 0) (effects (font (size 1.27 1.27))))
  (property "Value" "Altitude Stepper" (at 114.808 19.05 0) (effects (font (size 1.27 1.27))))
  (property "Footprint" "" (at 114.3 26.67 0) (effects (font (size 1.27 1.27)) (hide yes)))
  (property "Datasheet" "" (at 114.3 26.67 0) (effects (font (size 1.27 1.27)) (hide yes)))
  (property "Description" "" (at 114.3 26.67 0) (effects (font (size 1.27 1.27)) (hide yes)))
  (pin "1")
  (pin "2")
  (pin "1")
  (pin "2"))
 (symbol
  (lib_name "NEMA_17_Pancake_Stepper_1")
  (lib_id "RockSat_Sym:NEMA_17_Pancake_Stepper")
  (at 154.94 26.67 0)
  (unit 1)
  (exclude_from_sim no)
  (in_bom yes)
  (on_board yes)
  (dnp no)
  (fields_autoplaced yes)
  (property "Reference" "U2" (at 155.448 16.51 0) (effects (font (size 1.27 1.27))))
  (property "Value" "Azimuth Stepper" (at 155.448 19.05 0) (effects (font (size 1.27 1.27))))
  (property "Footprint" "" (at 154.94 26.67 0) (effects (font (size 1.27 1.27)) (hide yes)))
  (property "Datasheet" "" (at 154.94 26.67 0) (effects (font (size 1.27 1.27)) (hide yes)))
  (property "Description" "" (at 154.94 26.67 0) (effects (font (size 1.27 1.27)) (hide yes)))
  (pin "1")
  (pin "2")
  (pin "1")
  (pin "2"))
 (symbol
  (lib_id "Device:C")
  (at 88.9 63.5 90)
  (unit 1)
  (exclude_from_sim no)
  (in_bom yes)
  (on_board yes)
  (dnp no)
  (property "Reference" "C4" (at 87.63 67.564 90) (effects (font (size 1.27 1.27)) (justify right)))
  (property "Value" "100µF" (at 87.63 70.104 90) (effects (font (size 1.27 1.27)) (justify right)))
  (property "Footprint" "" (at 92.71 62.5348 0) (effects (font (size 1.27 1.27)) (hide yes)))
  (property "Datasheet" "~" (at 88.9 63.5 0) (effects (font (size 1.27 1.27)) (hide yes)))
  (property "Description" "Unpolarized capacitor" (at 88.9 63.5 0) (effects (font (size 1.27 1.27)) (hide yes)))
  (pin "2")
  (pin "1"))
 (symbol
  (lib_id "power:GND")
  (at 92.71 101.6 0)
  (unit 1)
  (exclude_from_sim no)
  (in_bom yes)
  (on_board yes)
  (dnp no)
  (fields_autoplaced yes)
  (property "Reference" "#PWR05" (at 92.71 107.95 0) (effects (font (size 1.27 1.27)) (hide yes)))
  (property "Value" "GND" (at 92.71 106.68 0) (effects (font (size 1.27 1.27))))
  (property "Footprint" "" (at 92.71 101.6 0) (effects (font (size 1.27 1.27)) (hide yes)))
  (property "Datasheet" "" (at 92.71 101.6 0) (effects (font (size 1.27 1.27)) (hide yes)))
  (property "Description" "Power symbol creates a global label with name \"GND\" , ground" (at 92.71 101.6 0) (effects (font (size 1.27 1.27)) (hide yes)))
  (pin "1"))
 (symbol
  (lib_id "power:GND")
  (at 82.55 63.5 270)
  (unit 1)
  (exclude_from_sim no)
  (in_bom yes)
  (on_board yes)
  (dnp no)
  (fields_autoplaced yes)
  (property "Reference" "#PWR04" (at 76.2 63.5 0) (effects (font (size 1.27 1.27)) (hide yes)))
  (property "Value" "GND" (at 77.47 63.5 0) (effects (font (size 1.27 1.27))))
  (property "Footprint" "" (at 82.55 63.5 0) (effects (font (size 1.27 1.27)) (hide yes)))
  (property "Datasheet" "" (at 82.55 63.5 0) (effects (font (size 1.27 1.27)) (hide yes)))
  (property "Description" "Power symbol creates a global label with name \"GND\" , ground" (at 82.55 63.5 0) (effects (font (size 1.27 1.27)) (hide yes)))
  (pin "1"))
 (symbol
  (lib_id "power:GND")
  (at 130.81 63.5 270)
  (unit 1)
  (exclude_from_sim no)
  (in_bom yes)
  (on_board yes)
  (dnp no)
  (fields_autoplaced yes)
  (property "Reference" "#PWR02" (at 124.46 63.5 0) (effects (font (size 1.27 1.27)) (hide yes)))
  (property "Value" "GND" (at 125.73 63.5 0) (effects (font (size 1.27 1.27))))
  (property "Footprint" "" (at 130.81 63.5 0) (effects (font (size 1.27 1.27)) (hide yes)))
  (property "Datasheet" "" (at 130.81 63.5 0) (effects (font (size 1.27 1.27)) (hide yes)))
  (property "Description" "Power symbol creates a global label with name \"GND\" , ground" (at 130.81 63.5 0) (effects (font (size 1.27 1.27)) (hide yes)))
  (pin "1"))
 (sheet_instances
  (path ""
   (page "1")))
 (embedded_fonts no))
